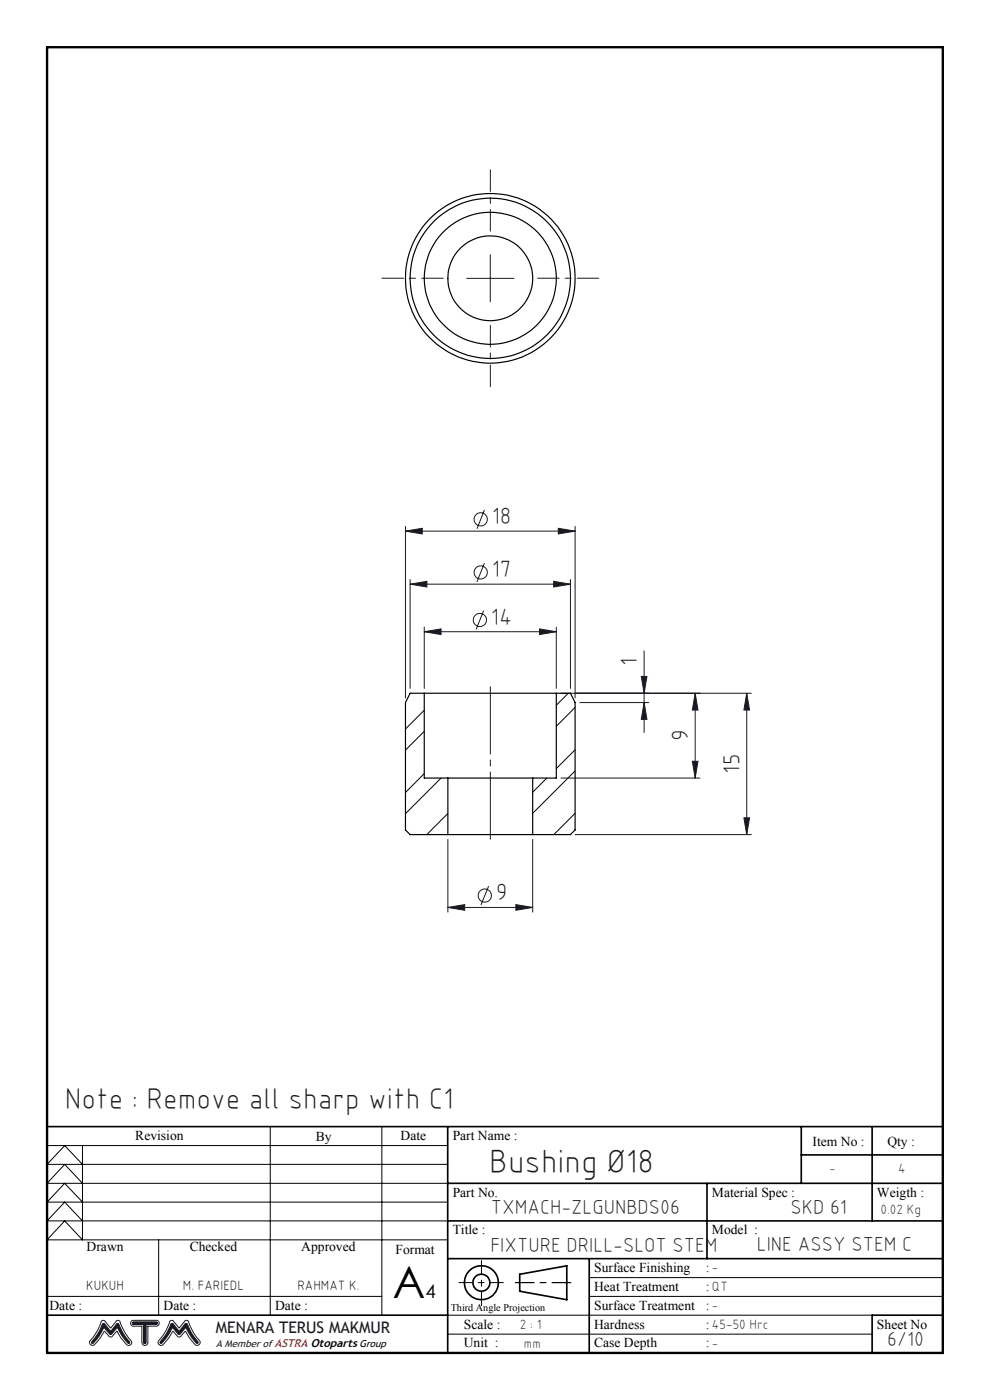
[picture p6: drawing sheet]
<svg xmlns="http://www.w3.org/2000/svg" width="210mm" height="297mm" viewBox="0 0 210 297" stroke-linecap="round" stroke-linejoin="round" font-family="sans-serif">
<g fill="none" stroke="#000" stroke-width=".35">
<path d="M95 239v48M170 239v12M185 239v20M200 239h-190v48M95 251h105M95 259h105M150 251v16M170 245h30M10 279h85M95 267h105M110.2 270.3l10-1.8v7.2l-10-1.8zM125 267v20"/>
<path d="M200 279h-15v8"/>
<circle cx="102.1" cy="272.1" r="1.8"/>
<circle cx="102.1" cy="272.1" r="3.6"/>
</g>
<path d="M99 59.1h10M104 54v10M19.1 284.4a.63 .63 0 0 0 .1 .8 .63 .63 0 0 0 .9 0l1.1-1.3 .9-1.5 1.2 1.2h.4l1-1.2 .2 .1 1.4 2.1a1.07 1.07 0 0 0 1.1 .8l.3-.1a.56 .56 0 0 0 .1-.9 13.8 13.8 0 0 1-2.5-4.2l-.5-.1-1.3 1.6-1.4-1.6-.5 .1-.2 .2a10.8 10.8 0 0 1-2.3 4M21.8 280.8h.4l1.3 1.5 1.3-1.5h.3a16.4 16.4 0 0 0 2.4 4l-.2 .2a10.3 10.3 0 0 1-2.4-3.3l-1.4 1.4-.2-.1-1.3-1.3a9.1 9.1 0 0 1-2.4 3.3l-.2-.2a16.6 16.6 0 0 0 2.4-4zM27.9 280.2l.3-.1h5a.62 .62 0 0 1 .6 .6 .62 .62 0 0 1-.6 .6h-1.8v3.5a.64 .64 0 0 1-.7 .6 .64 .64 0 0 1-.6-.6v-3.5h-1.8a.63 .63 0 0 1-.6-.4 .63 .63 0 0 1 .2-.7zM28.2 280.5h5a.23 .23 0 0 1 .2 .2 .23 .23 0 0 1-.2 .2h-2.3v4a.21 .21 0 0 1-.2 .1 .21 .21 0 0 1-.2-.2v-3.9h-2.2l-.2-.2zM36.1 280.2l.6-.1 1.3 1.6 1.3-1.5a.46 .46 0 0 1 .7 .2l.1 .5a14.7 14.7 0 0 0 2.4 3.8l-.3 .6a.52 .52 0 0 1-.8-.1l-1.1-1.3-1-1.5-1.2 1.2h-.4l-1-1.2-1.5 2.2a1.07 1.07 0 0 1-1.2 .8l-.2-.1a.56 .56 0 0 1-.1-.9l.2-.3a11 11 0 0 0 2.2-3.9zM36.3 280.9l.4-.1 1.3 1.5 1.3-1.5h.3a16.4 16.4 0 0 0 2.5 4l-.2 .2a9.1 9.1 0 0 1-2.5-3.3l-1.3 1.4-.4-.1-1.2-1.3a8.6 8.6 0 0 1-2.4 3.3l-.1-.3a10.7 10.7 0 0 0 2.3-3.8z" fill="none" stroke="#191924" stroke-width=".21"/>
<path d="M94 59h-13M104 49v-13M114 59h13M104 69v13" fill="none" stroke="#191924" stroke-width=".21" stroke-dasharray="15.2 1.3 1.3 1.3" stroke-dashoffset="10.6"/>
<path d="M97.4 272.1h9.4" fill="none" stroke="#000" stroke-width=".21" stroke-dasharray="15.2 1.3 1.3 1.3" stroke-dashoffset="12.5"/>
<path d="M102.1 277v-9.6" fill="none" stroke="#000" stroke-width=".21" stroke-dasharray="15.2 1.3 1.3 1.3" stroke-dashoffset="12.4"/>
<path d="M109.3 272.1h11.8" fill="none" stroke="#000" stroke-width=".25" stroke-dasharray="15.2 1.3 1.3 1.3" stroke-dashoffset="11.3"/>
<path d="M10 10h190v277h-190z" fill="none" stroke="#000" stroke-width=".5"/>
<g fill="none" stroke="#000" stroke-width=".21">
<path d="M57.3 239v40M81 239v40M10 243h85M17.5 251l-3.8-4-3.7 4h85M17.5 243v20l-3.8-4-3.7 4h85M17.5 259l-3.8-4-3.7 4h85M17.5 255l-3.8-4-3.7 4h85M17.5 247l-3.8-4-3.7 4h85M10 275h71M33.7 263v16M95 279h90M125 275h75"/>
<path d="M125 271h75M95 283h90"/>
</g>
<path d="M28.1 280.6l.2 .3h2.2v4l.2 .1 .2-.1v-4h2.3l.2-.1-.2-.3zM36.3 280.9l-1.1 2.1-1.3 1.7 .2 .3a12.2 12.2 0 0 0 2.5-3.3l1.3 1.4h.3l1-1.3 .3-.1 1 1.8a2.86 2.86 0 0 0 1.4 1.5l.2-.3-1.4-1.7-1.1-2.2h-.3l-1.3 1.5-1.3-1.5zM21.8 280.8h.4l1.1 1.5h.2l1.3-1.5h.3l1 2 1.4 1.9-.2 .3a11.4 11.4 0 0 1-2.4-3.3l-1.3 1.4h-.3l-1.1-1.3-.2-.1-1 1.8-1.2 1.5h-.3l-.1-.3 1.3-1.7z" fill-rule="evenodd" fill="#191924"/>
<g fill="none" stroke="#191924" stroke-width=".21">
<path d="M86 112.7l3.6-.6v1.2zM86 111.7v36.4M86 112.7h36M102.8 108.2l-1.6 4M102.8 119.4l-1.6 4M118.4 112.1l3.6 .6-3.6 .6zM122 111.7v36.4M87 123.9l3.6-.6v1.2zM87 122.9v23.1M87 123.9h34M90 134l3.6-.6v1.2zM90 133v13"/>
<path d="M90 134h28M102.6 129.5l-1.6 4M114.4 133.4l3.6 .6-3.6 .6zM117.4 123.3l3.6 .6-3.6 .6zM118 133v13M121 122.9v23.1M136.6 138.1v17.3M119 147.1h40.4M123 149h14.6M136 143.5h1.2l-.6 3.6zM136.6 149l.6 3.6h-1.2zM147.5 147.1v18"/>
<path d="M147.5 147.1l.6 3.5h-1.2zM158.4 147.1v30M158.4 147.1l.6 3.5h-1.2zM95 178.1v15.4M113 178.1v15.4M119 165.1h29.5M122 177.1h37.4M146.9 161.5h1.2l-.6 3.6zM157.8 173.5h1.2l-.6 3.6zM95 192.5l3.6-.6v1.2zM95 192.5h18M103.6 188l-1.6 4"/>
<path d="M109.4 191.9l3.6 .6-3.6 .6z"/>
<circle cx="102" cy="110.2" r="1.4"/>
<circle cx="101.8" cy="131.5" r="1.4"/>
<circle cx="102" cy="121.4" r="1.4"/>
<circle cx="102.8" cy="190" r="1.4"/>
</g>
<path d="M104 178v-32.3" fill="none" stroke="#191924" stroke-width=".21" stroke-dasharray="15.2 1.3 1.3 1.3" stroke-dashoffset="1"/>
<g fill="#191924">
<path d="M86 112.7l3.6-.6v1.2zM118.4 112.1l3.6 .6-3.6 .6z"/>
<path d="M87 123.9l3.6-.6v1.2zM117.4 123.3l3.6 .6-3.6 .6z"/>
<path d="M90 134l3.6-.6v1.2zM114.4 133.4l3.6 .6-3.6 .6zM95 192.5l3.6-.6v1.2zM109.4 191.9l3.6 .6-3.6 .6z"/>
<path d="M147.5 147.1l.6 3.5h-1.2zM146.9 161.5h1.2l-.6 3.6zM158.4 147.1l.6 3.5h-1.2zM157.8 173.5h1.2l-.6 3.6z"/>
<path d="M136 143.5h1.2l-.6 3.6zM136.6 149l.6 3.6h-1.2z"/>
</g>
<g fill="none" stroke="#000" stroke-width=".25">
<path d="M90 147.1h28M90 147.1v18h5M90 147.1h-3l-1 1.9v27.1l1 1h8M118 147.1v18h-5M118 147.1h3l1 1.9v27.1l-1 1h-8M95 165.1h18M95 177.1h18M95 165.1v12M113 165.1v12"/>
<circle cx="104" cy="59" r="14"/>
<circle cx="104" cy="59.1" r="17"/>
<circle cx="104" cy="59" r="18"/>
<circle cx="104" cy="59.1" r="9"/>
</g>
<path d="M90 150.7l-4 4M90 155.1l-4 4M120.5 147.1l-2.5 2.5M122 159.1l-4 4M122 150.1l-4 4M90 164.1l-4 4M93.6 165.1l-7.6 7.5M95 172.6l-4.5 4.5M116 165.1l-3 3M122 172.5l-4.5 4.6M122 163.5l-9 9" fill="none" stroke="#000" stroke-width=".21"/>
<text font-size="9.3" x="83.3" y="275.5">A</text>
<text font-size="7.1" fill="#191924" x="103.8" y="248.9">Bushing Ø18</text>
<text font-size="6.3" fill="#191924" x="13.8" y="235.3">Note : Remove all sharp with C1</text>
<g font-size="5" fill="#191924">
<text x="104.3" y="111.1">18</text>
<text x="104.3" y="122.4">17</text>
<text x="104.1" y="132.5">14</text>
<text x="135.1" y="141.2" transform="rotate(-90 135.1 141.2)">1</text>
<text x="146" y="157.3" transform="rotate(-90 146 157.3)">9</text>
<text x="156.9" y="164.1" transform="rotate(-90 156.9 164.1)">15</text>
<text x="105.2" y="191">9</text>
</g>
<g font-size="4.3" fill="#191924">
<text x="104.1" y="257.6">TXMACH-ZLGUNBDS06</text>
<text x="167.7" y="257.5">SKD 61</text>
<text x="104" y="265.5">FIXTURE DRILL-SLOT STEM</text>
<text x="160.5" y="265.3">LINE ASSY STEM C</text>
<text x="188.2" y="285.6">6/10</text>
</g>
<text font-size="4" x="90.2" y="275.4">4</text>
<text font-size="3.4" fill="#191924" x="45.8" y="282.8">MENARA TERUS MAKMUR</text>
<g font-size="2.9">
<text x="28.7" y="241.7">Revision</text>
<text x="67" y="242.1">By</text>
<text x="85" y="241.7">Date</text>
<text x="96" y="241.8">Part Name :</text>
<text x="172.4" y="243.1">Item No :</text>
<text x="188.2" y="243.1">Qty :</text>
<text x="96" y="253.8">Part No.</text>
<text x="151" y="253.8">Material Spec :</text>
<text x="186" y="253.8">Weigth :</text>
<text x="96" y="261.9">Title :</text>
<text x="151" y="261.8">Model :</text>
<text x="18.4" y="265.5">Drawn</text>
<text x="40.2" y="265.5">Checked</text>
<text x="63.9" y="265.5">Approved</text>
<text x="83.9" y="266.1">Format</text>
<text x="126" y="269.9">Surface Finishing</text>
<text x="18.3" y="273.7">KUKUH</text>
<text x="38.8" y="273.7">M. FARIEDL</text>
<text x="63.1" y="273.7">RAHMAT K.</text>
<text x="126" y="273.9">Heat Treatment</text>
<text x="10.5" y="277.9">Date :</text>
<text x="34.7" y="277.9">Date :</text>
<text x="58.4" y="277.9">Date :</text>
<text x="98.4" y="281.8">Scale :</text>
<text x="126" y="281.9">Hardness</text>
<text x="126" y="277.9">Surface Treatment</text>
<text x="186" y="281.9">Sheet No</text>
<text x="98.4" y="285.8">Unit :</text>
<text x="126" y="285.8">Case Depth</text>
</g>
<g font-size="2.9" fill="#191924">
<text x="175.9" y="248.9">-</text>
<text x="190.5" y="248.9">4</text>
<text x="186.8" y="257.5">0.02 Kg</text>
<text x="149.7" y="269.9">: -</text>
<text x="149.7" y="273.9">: QT</text>
<text x="110.3" y="281.9">2 : 1</text>
<text x="149.7" y="277.9">: -</text>
<text x="149.7" y="281.9">: 45-50 Hrc</text>
<text x="111.1" y="285.9">mm</text>
<text x="149.7" y="285.9">: -</text>
</g>
<text font-size="2.2" x="95.6" y="278.2">Third Angle Projection</text>
<text font-size="2.1" fill="#191924" x="45.9" y="285.7">A Member of ASTRA Otoparts Group</text>
</svg>
